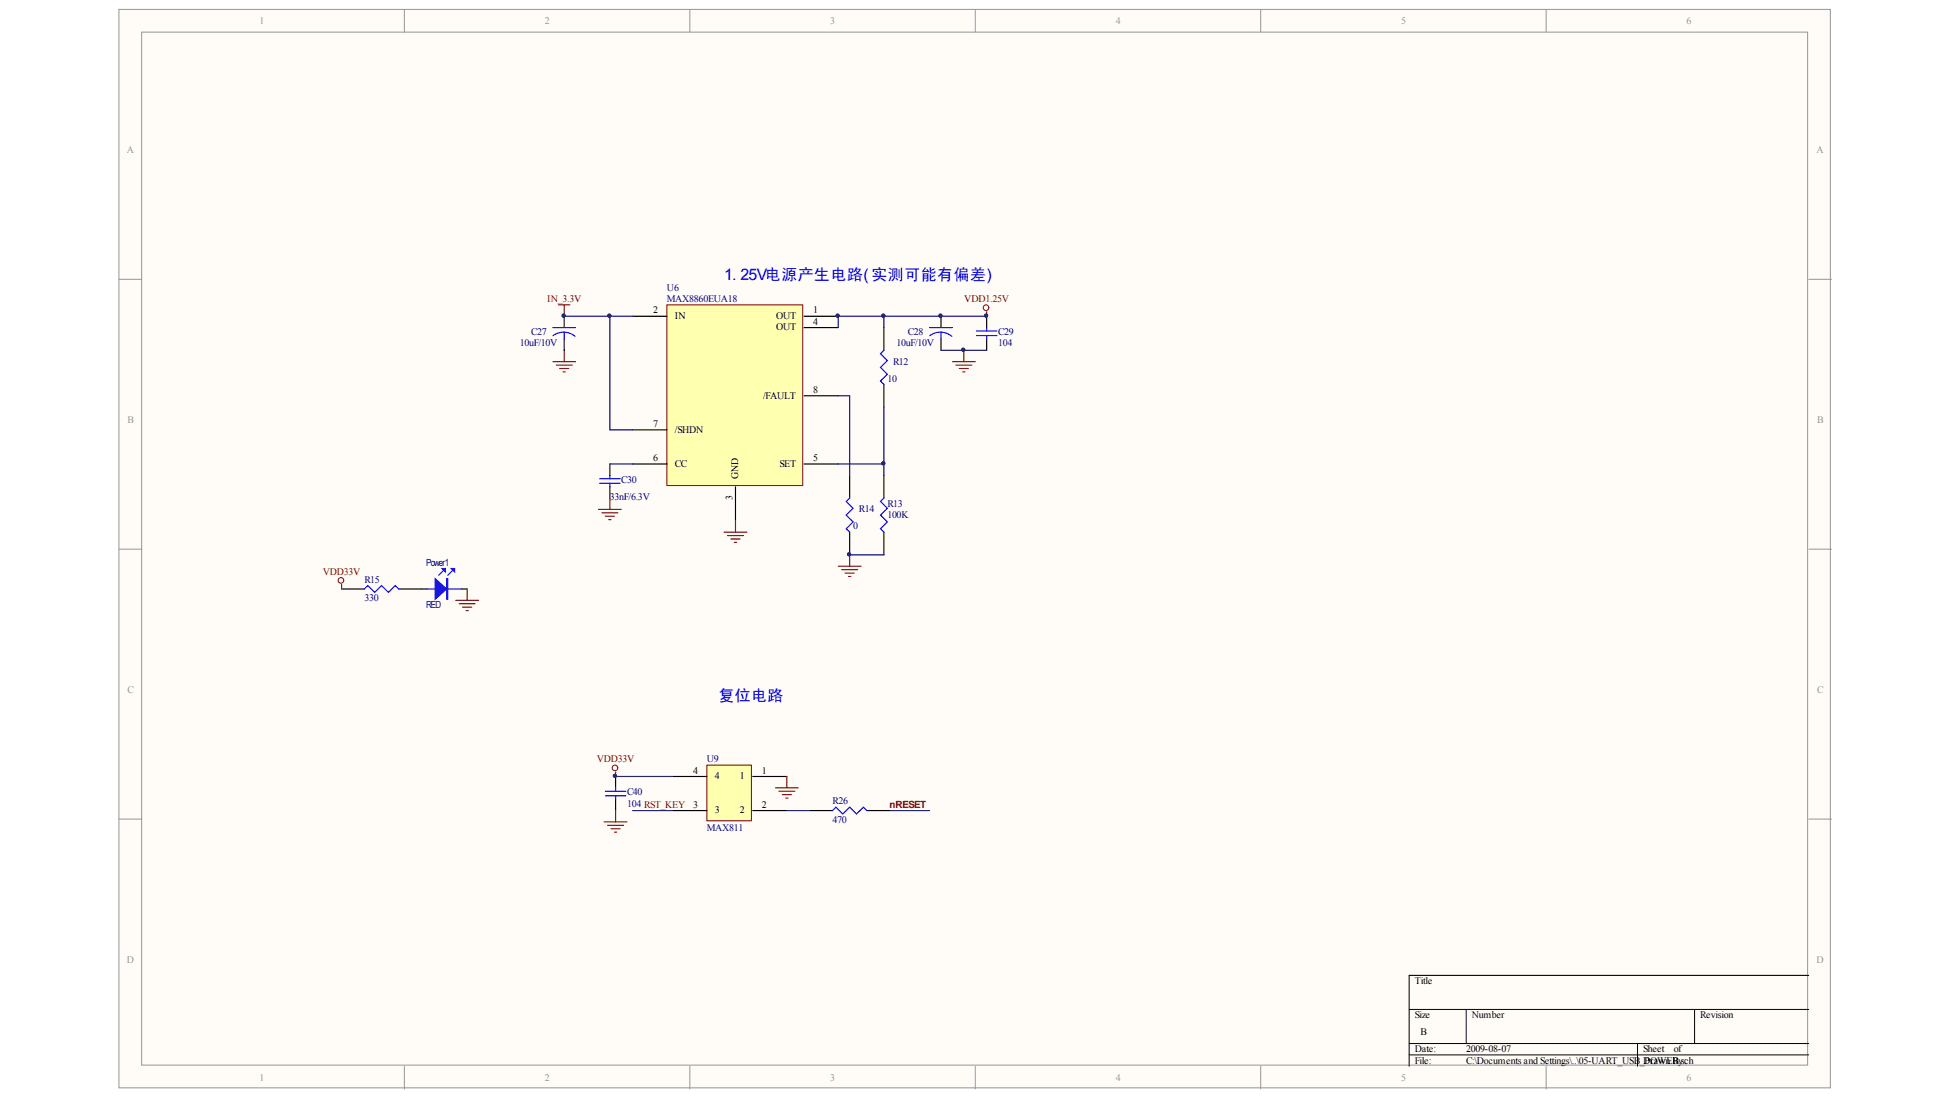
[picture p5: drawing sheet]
<svg xmlns="http://www.w3.org/2000/svg" width="234mm" height="132mm" viewBox="0 0 234 132" stroke-linecap="round" stroke-linejoin="round" font-family="sans-serif">
<g fill="#fffcf8" stroke="#959595" stroke-width=".12">
<path d="M14.2 1.1h204.7v129h-204.7z"/>
<path d="M16.9 3.8h199.2v123.6h-199.2z"/>
</g>
<g fill="none" stroke="#959595" stroke-width=".12">
<path d="M48.4 1.1v2.7M82.5 1.1v2.7M116.6 1.1v2.7M150.8 1.1v2.7M184.9 1.1v2.7M14.2 33.4h2.8M216.3 33.4h2.7M14.2 65.7h2.8M216.3 65.7h2.7M14.2 98h2.8M216.3 98h2.7M48.4 127.5v2.8"/>
<path d="M82.5 127.5v2.8M116.6 127.5v2.8M150.8 127.5v2.8M184.9 127.5v2.8"/>
</g>
<path d="M216.3 116.7h-47.8v10.8M168.5 120.7h47.8M168.5 124.8h47.8M168.5 126.2h47.8M175.3 120.7v4.1M195.8 124.8v2.7M202.6 120.7v4.1" fill="none" stroke="#000" stroke-width=".12"/>
<path d="M40.8 70.5h2.8M47.7 70.5h3.4M55.2 70.5h.7" fill="none" stroke="#000" stroke-width=".14"/>
<path d="M43.6 70.5l.4-.5 .8 .9 .8-.9 .8 .9 .9-.9 .4 .5M51.1 70.5h4.1M53 68.3l-.6 .5M54.1 68.3l-.6 .5" fill="none" stroke="#00f" stroke-width=".14"/>
<g fill="#00f" stroke="#00f" stroke-width=".14">
<path d="M52 69.2l1.4 1.3-1.4 1.2z"/>
<path d="M54 68h.4v.4z"/>
<path d="M52.9 68h.4v.4z"/>
<path d="M53.4 69.2h.1v2.5h-.1z" fill-rule="evenodd"/>
</g>
<circle cx="40.8" cy="69.4" r=".33" fill="none" stroke="#800000" stroke-width=".12"/>
<path d="M40.8 69.9v.6M54.5 71.8h2.7M54.9 72.2h1.9M55.3 72.6h1.1M55.7 73h.3M55.9 70.5v1.3" fill="none" stroke="#800000" stroke-width=".14"/>
<path d="M79.7 36.5h16.3v21.6h-16.3z" fill="#ffffb0" stroke="#800000" stroke-width=".12"/>
<g fill="none" stroke="#000" stroke-width=".14">
<path d="M67.5 37.8v1.4M75.7 37.8h4.1M96.1 37.8h4.1M96.1 39.2h4.1M105.7 39.2v2.7M112.5 37.8v1.4M118 37.8v1.4M67.5 40.5v1.4M72.9 55.5v1.4M72.9 58.2v1.4M75.7 55.5h4.1M75.7 51.4h4.1"/>
<path d="M87.9 58.2v4.1M96.1 55.5h4.1M96.1 47.3h4.1M101.6 56.9v2.7M105.7 46v2.7M105.7 56.9v2.7M112.5 40.5v1.4M118 40.5v1.4M101.6 63.7v2.7M105.7 63.7v2.7"/>
</g>
<g fill="none" stroke="#00f" stroke-width=".14">
<path d="M66.1 39.2h2.7M67.5 39.7a2.11 2.11 0 0 1 1.3 .5M67.5 39.7a2.11 2.11 0 0 0-1.4 .5M67.5 39.7v.8M111.2 39.2h2.7M112.5 39.7a2.11 2.11 0 0 1 1.3 .5M112.5 39.7a2.11 2.11 0 0 0-1.3 .5M112.5 39.7v.8M116.8 39.6h2.4M118 39.2v.4M71.7 57.8h2.5M71.7 57.3h2.5"/>
<path d="M72.9 56.9v.4M72.9 57.8v.4M101.6 59.6l-.4 .4 .8 .8-.8 .8 .8 .8-.8 .8 .4 .5M105.7 41.9l-.4 .4 .8 .8-.8 .8 .8 .9-.8 .8 .4 .4M105.7 59.6l-.4 .4 .8 .8-.8 .8 .8 .8-.8 .8 .4 .5M116.8 40.1h2.4M118 40.1v.4"/>
</g>
<g fill="none" stroke="#800000" stroke-width=".14">
<path d="M118 37.3v.5M66.1 43.3h2.7M66.5 43.7h1.9M66.9 44.1h1.1M67.3 44.5h.3M67.5 41.9v1.4M72.9 59.6v1.3M113.9 43.3h2.7M114.3 43.7h1.9M114.7 44.1h1.1M115.1 44.5h.3M115.3 41.9v1.4"/>
<path d="M71.6 60.9h2.7M72 61.3h1.9M72.4 61.8h1.1M72.8 62.2h.3M86.6 63.7h2.7M87 64.1h1.9M87.4 64.5h1.1M87.8 64.9h.3M87.9 62.3v1.4M100.2 67.7h2.8M100.6 68.1h2M101.1 68.5h1"/>
<path d="M101.5 69h.2M101.6 66.4v1.3"/>
</g>
<path d="M67.5 37.8h8.2M72.9 37.8v13.6h2.8M105.7 37.8v1.4M118 37.8h-17.8v1.4M72.9 55.5h2.8M100.2 47.3h1.4v9.6M100.2 55.5h5.5M105.7 48.7v8.2M112.5 41.9h5.5M101.6 66.4h4.1M106.4 97h4.8" fill="none" stroke="#000080" stroke-width=".14"/>
<circle cx="117.9" cy="36.8" r=".34" fill="none" stroke="#800000" stroke-width=".12"/>
<path d="M84.5 91.5h5.3v6.7h-5.3z" fill="#ffffb0" stroke="#800000" stroke-width=".12"/>
<path d="M73.6 92.9v1.3M73.6 95.6v1.4M80.4 92.9h4.1M80.4 97h4.1M90 92.9h4.1M90 97h4.1M96.8 97h2.8M103.6 97h2.8" fill="none" stroke="#000" stroke-width=".14"/>
<path d="M72.4 95.2h2.4M72.4 94.6h2.4M73.6 94.2v.4M73.6 95.2v.4M99.6 97l.4-.4 .8 .8 .8-.8 .8 .8 .8-.8 .4 .4" fill="none" stroke="#00f" stroke-width=".14"/>
<circle cx="73.5" cy="91.9" r=".33" fill="none" stroke="#800000" stroke-width=".12"/>
<g fill="none" stroke="#800000" stroke-width=".14">
<path d="M66.8 36.5h1.3M67.5 36.5v1.3M72.2 98.3h2.8M72.7 98.7h1.9M73.1 99.1h1.1M73.5 99.5h.2M73.6 92.3v.6M73.6 97v1.3M92.7 94.2h2.8M93.1 94.6h1.9M93.5 95.1h1.1M94 95.5h.2"/>
<path d="M94.1 92.9v1.3"/>
</g>
<path d="M73.6 92.9h6.8M75.7 97h4.7M94.1 97h2.7" fill="none" stroke="#000080" stroke-width=".14"/>
<g fill="#000080" stroke="#000080" stroke-width=".12">
<circle cx="67.4" cy="37.8" r=".2"/>
<circle cx="72.9" cy="37.8" r=".2"/>
<circle cx="73.5" cy="92.8" r=".2"/>
<circle cx="100.2" cy="37.8" r=".2"/>
<circle cx="101.5" cy="66.3" r=".2"/>
<circle cx="105.6" cy="55.4" r=".2"/>
<circle cx="105.6" cy="37.8" r=".2"/>
<circle cx="112.4" cy="37.8" r=".2"/>
<circle cx="115.2" cy="41.8" r=".2"/>
<circle cx="117.9" cy="37.8" r=".2"/>
</g>
<g font-size="1.9" fill="#00f">
<text x="86.6" y="33.5">1. 25V电源产生电路( 实测可能有偏差)</text>
<text x="85.9" y="83.8">复位电路</text>
</g>
<g font-size="1.2" fill="#959595">
<text x="31" y="2.9">1</text>
<text x="65.1" y="2.9">2</text>
<text x="99.3" y="2.9">3</text>
<text x="133.4" y="2.9">4</text>
<text x="167.5" y="2.9">5</text>
<text x="201.7" y="2.9">6</text>
<text x="15.2" y="18.3">A</text>
<text x="217.2" y="18.3">A</text>
<text x="15.2" y="50.6">B</text>
<text x="217.3" y="50.6">B</text>
<text x="15.2" y="82.9">C</text>
<text x="217.3" y="82.9">C</text>
<text x="15.2" y="115.2">D</text>
<text x="217.2" y="115.2">D</text>
<text x="31" y="129.3">1</text>
<text x="65.1" y="129.3">2</text>
<text x="99.3" y="129.3">3</text>
<text x="133.4" y="129.3">4</text>
<text x="167.5" y="129.3">5</text>
<text x="201.7" y="129.3">6</text>
</g>
<g font-size="1.2" fill="#000080">
<text x="79.8" y="34.8">U6</text>
<text x="62.1" y="41.4">10uF/10V</text>
<text x="63.5" y="40.1">C27</text>
<text x="79.8" y="36.1">MAX8860EUA18</text>
<text x="107.2" y="41.4">10uF/10V</text>
<text x="108.6" y="40.1">C28</text>
<text x="119.3" y="40.1">C29</text>
<text x="119.3" y="41.4">104</text>
<text x="106.1" y="45.6">10</text>
<text x="106.8" y="43.6">R12</text>
<text x="72.9" y="59.8">33nF/6.3V</text>
<text x="74.3" y="57.7">C30</text>
<text x="102" y="63.3">0</text>
<text x="102.7" y="61.3">R14</text>
<text x="106.1" y="60.6">R13</text>
<text x="106.1" y="62">100K</text>
<text x="43.6" y="69.7">R15</text>
<text x="43.6" y="71.9">330</text>
<text x="50.9" y="67.7">Power1</text>
<text x="50.9" y="72.7">RED</text>
<text x="75" y="95.1">C40</text>
<text x="84.5" y="91.2">U9</text>
<text x="75" y="96.5">104 RST_KEY</text>
<text x="84.5" y="99.3">MAX811</text>
<text x="99.6" y="96.2">R26</text>
<text x="99.6" y="98.4">470</text>
</g>
<g font-size="1.2" fill="#800000">
<text x="65.4" y="36.1">IN_3.3V</text>
<text x="115.3" y="36.1">VDD1.25V</text>
<text x="38.6" y="68.8">VDD33V</text>
<text x="71.4" y="91.2">VDD33V</text>
<text x="106.4" y="96.6">nRESET</text>
</g>
<g font-size="1.2">
<text x="78.1" y="37.5">2</text>
<text x="80.7" y="38.2">IN</text>
<text x="92.8" y="38.2">OUT</text>
<text x="92.8" y="39.5">OUT</text>
<text x="97.2" y="37.5">1</text>
<text x="97.2" y="38.9">4</text>
<text x="91.2" y="47.7">/FAULT</text>
<text x="97.2" y="47">8</text>
<text x="78.1" y="51.1">7</text>
<text x="80.7" y="51.8">/SHDN</text>
<text x="78.1" y="55.2">6</text>
<text x="80.7" y="55.8">CC</text>
<text x="87.6" y="59.9" transform="rotate(-90 87.6 59.9)">3</text>
<text x="88.3" y="57.3" transform="rotate(-90 88.3 57.3)">GND</text>
<text x="93.2" y="55.8">SET</text>
<text x="97.2" y="55.2">5</text>
<text x="82.9" y="92.5">4</text>
<text x="85.5" y="93.2">4</text>
<text x="88.5" y="93.2">1</text>
<text x="91.1" y="92.5">1</text>
<text x="82.9" y="96.6">3</text>
<text x="85.5" y="97.3">3</text>
<text x="88.5" y="97.3">2</text>
<text x="91.1" y="96.6">2</text>
<text x="169.2" y="117.7">Title</text>
<text x="169.2" y="121.8">Size</text>
<text x="169.2" y="125.9">Date:</text>
<text x="169.9" y="123.9">B</text>
<text x="175.3" y="125.9">2009-08-07</text>
<text x="176" y="121.8">Number</text>
<text x="196.5" y="125.9">Sheet</text>
<text x="200.1" y="125.9">of</text>
<text x="203.3" y="121.8">Revision</text>
<text x="169.2" y="127.3">File:</text>
<text x="175.3" y="127.3">C:\Documents and Settings\..\05-UART_USB_Drawn R.s:</text>
<text x="196.6" y="127.3">POWEBych</text>
</g>
</svg>
